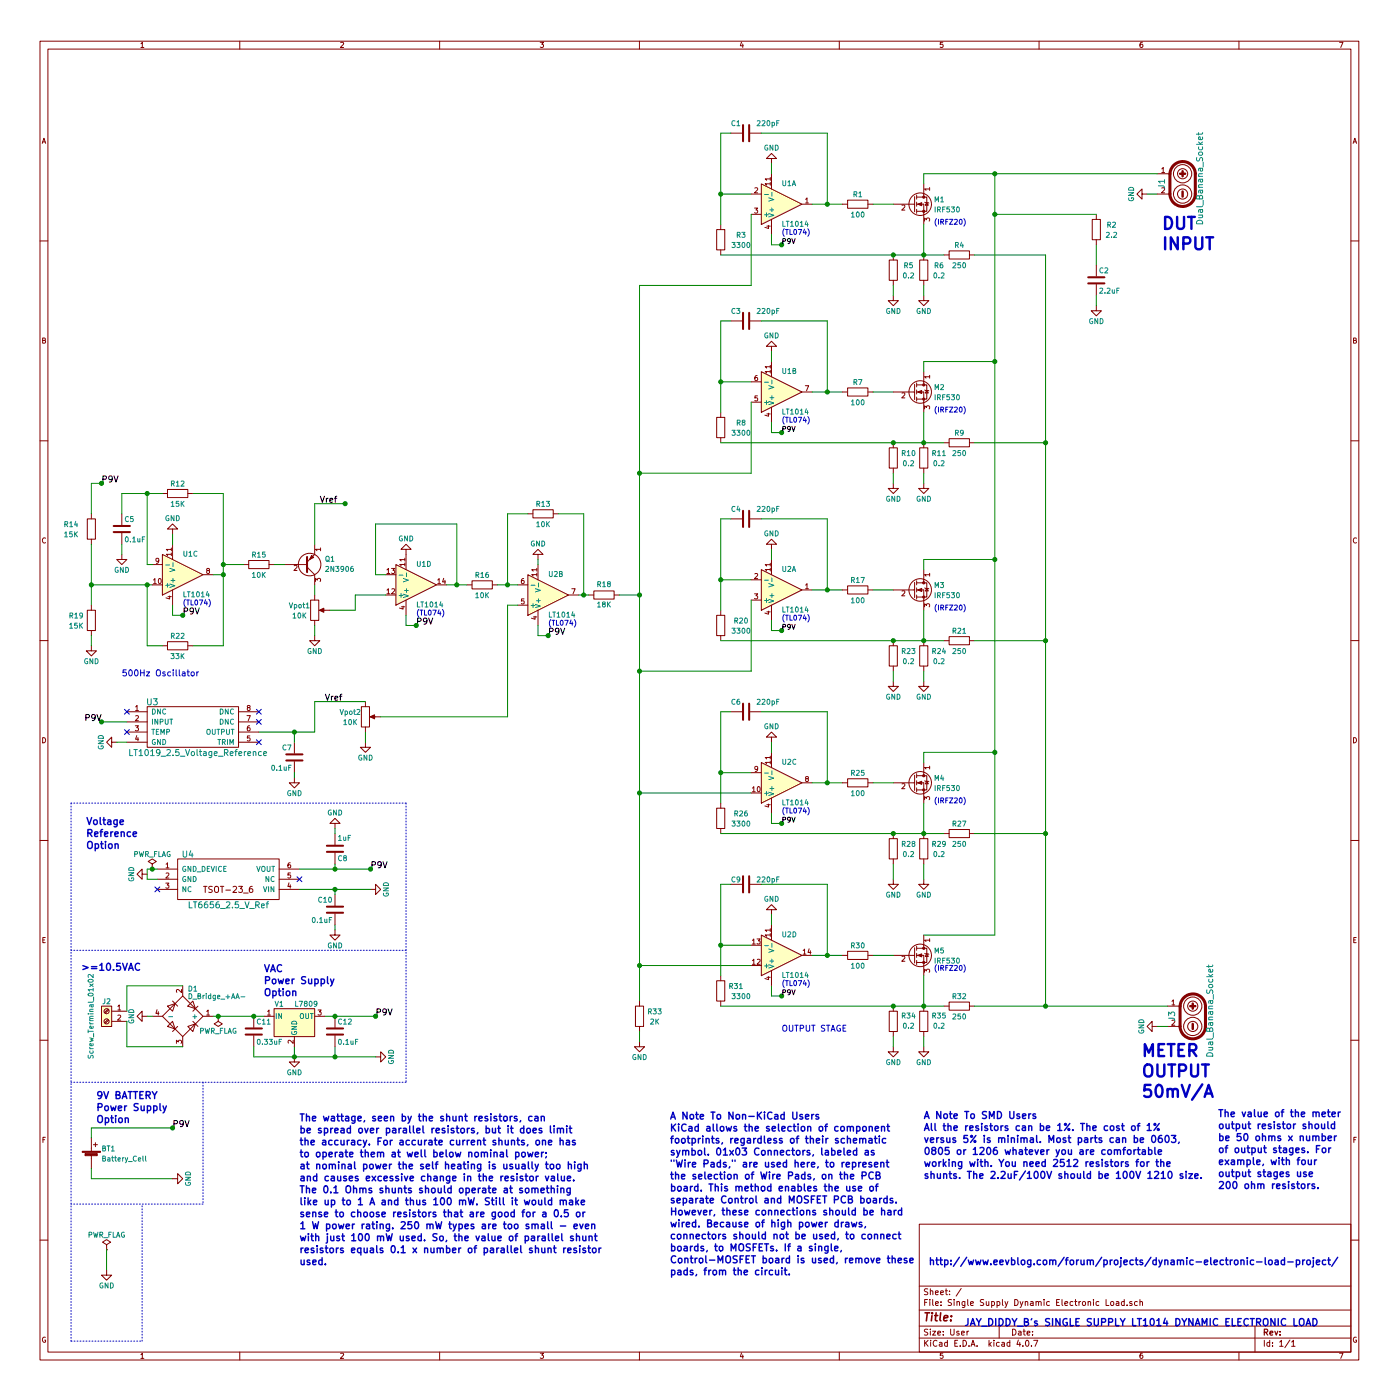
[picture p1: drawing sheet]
EESchema Schematic File Version 2
LIBS:power
LIBS:device
LIBS:switches
LIBS:relays
LIBS:motors
LIBS:transistors
LIBS:conn
LIBS:linear
LIBS:regul
LIBS:74xx
LIBS:cmos4000
LIBS:adc-dac
LIBS:memory
LIBS:xilinx
LIBS:microcontrollers
LIBS:dsp
LIBS:microchip
LIBS:analog_switches
LIBS:motorola
LIBS:texas
LIBS:intel
LIBS:audio
LIBS:interface
LIBS:digital-audio
LIBS:philips
LIBS:display
LIBS:cypress
LIBS:siliconi
LIBS:opto
LIBS:atmel
LIBS:contrib
LIBS:valves
LIBS:ADP7142AUJZ_5_R7
LIBS:LT6656_V_Ref
LIBS:LT1019_Voltage_Reference
LIBS:Dual_Banana_Socket
LIBS:Single Supply Dynamic Electronic Load-cache
EELAYER 25 0
EELAYER END
$Descr User 13780 13780
encoding utf-8
Sheet 1 1
Title ""
Date ""
Rev ""
Comp ""
Comment1 ""
Comment2 ""
Comment3 ""
Comment4 ""
$EndDescr
$Comp
L R R14
U 1 1
P 900 5200
F 0 "R14" H 700 5250 50  0000 C CNN
F 1 "15K" H 700 5150 50  0000 C CNN
F 2 "" V 830 5200 50  0001 C CNN
F 3 "" H 900 5200 50  0001 C CNN
	1    900  5200
	1    0    0    -1  
$EndComp
$Comp
L R R19
U 1 1
P 900 6100
F 0 "R19" H 750 6150 50  0000 C CNN
F 1 "15K" H 750 6050 50  0000 C CNN
F 2 "" V 830 6100 50  0001 C CNN
F 3 "" H 900 6100 50  0001 C CNN
	1    900  6100
	1    0    0    -1  
$EndComp
$Comp
L R R12
U 1 1
P 1750 4850
F 0 "R12" V 1650 4850 50  0000 C CNN
F 1 "15K" V 1850 4850 50  0000 C CNN
F 2 "" V 1680 4850 50  0001 C CNN
F 3 "" H 1750 4850 50  0001 C CNN
	1    1750 4850
	0    1    1    0   
$EndComp
$Comp
L R R22
U 1 1
P 1750 6350
F 0 "R22" V 1650 6350 50  0000 C CNN
F 1 "33K" V 1850 6350 50  0000 C CNN
F 2 "" V 1680 6350 50  0001 C CNN
F 3 "" H 1750 6350 50  0001 C CNN
	1    1750 6350
	0    1    1    0   
$EndComp
$Comp
L R R15
U 1 1
P 2550 5550
F 0 "R15" V 2450 5550 50  0000 C CNN
F 1 "10K" V 2650 5550 50  0000 C CNN
F 2 "" V 2480 5550 50  0001 C CNN
F 3 "" H 2550 5550 50  0001 C CNN
	1    2550 5550
	0    1    1    0   
$EndComp
$Comp
L 2N3906 Q1
U 1 1
P 3000 5550
F 0 "Q1" H 3200 5500 50  0000 L CNN
F 1 "2N3906" H 3200 5600 50  0000 L CNN
F 2 "TO_SOT_Packages_THT:TO-92_Molded_Narrow" H 3200 5475 50  0001 L CIN
F 3 "" H 3000 5550 50  0001 L CNN
	1    3000 5550
	1    0    0    1   
$EndComp
$Comp
L TL074 U1
U 3 1
P 1800 5650
F 0 "U1" H 1800 5450 50  0000 L CNN
F 1 "LT1014" H 1800 5850 50  0000 L CNN
F 2 "" H 1750 5750 50  0001 C CNN
F 3 "" H 1850 5850 50  0001 C CNN
	3    1800 5650
	1    0    0    1   
$EndComp
$Comp
L R R16
U 1 1
P 4750 5750
F 0 "R16" V 4650 5750 50  0000 C CNN
F 1 "10K" V 4850 5750 50  0000 C CNN
F 2 "" V 4680 5750 50  0001 C CNN
F 3 "" H 4750 5750 50  0001 C CNN
	1    4750 5750
	0    1    1    0   
$EndComp
$Comp
L R R13
U 1 1
P 5350 5050
F 0 "R13" V 5250 5050 50  0000 C CNN
F 1 "10K" V 5450 5050 50  0000 C CNN
F 2 "" V 5280 5050 50  0001 C CNN
F 3 "" H 5350 5050 50  0001 C CNN
	1    5350 5050
	0    1    1    0   
$EndComp
$Comp
L R R18
U 1 1
P 5950 5850
F 0 "R18" V 6050 5850 50  0000 C CNN
F 1 "18K" V 5850 5850 50  0000 C CNN
F 2 "" V 5880 5850 50  0001 C CNN
F 3 "" H 5950 5850 50  0001 C CNN
	1    5950 5850
	0    -1   -1   0   
$EndComp
$Comp
L C C5
U 1 1
P 1200 5200
F 0 "C5" H 1225 5300 50  0000 L CNN
F 1 "0.1uF" H 1225 5100 50  0000 L CNN
F 2 "" H 1238 5050 50  0001 C CNN
F 3 "" H 1200 5200 50  0001 C CNN
	1    1200 5200
	1    0    0    -1  
$EndComp
$Comp
L TL074 U2
U 4 1
P 7700 9400
F 0 "U2" H 7700 9200 50  0000 L CNN
F 1 "LT1014" H 7700 9600 50  0000 L CNN
F 2 "" H 7650 9500 50  0001 C CNN
F 3 "" H 7750 9600 50  0001 C CNN
	4    7700 9400
	1    0    0    1   
$EndComp
$Comp
L TL074 U2
U 2 1
P 5400 5850
F 0 "U2" H 5400 5650 50  0000 L CNN
F 1 "LT1014" H 5400 6050 50  0000 L CNN
F 2 "" H 5350 5950 50  0001 C CNN
F 3 "" H 5450 6050 50  0001 C CNN
	2    5400 5850
	1    0    0    1   
$EndComp
$Comp
L GND #PWR01
U 1 1
P 900 6350
F 0 "#PWR01" H 900 6100 50  0001 C CNN
F 1 "GND" H 900 6200 50  0000 C CNN
F 2 "" H 900 6350 50  0001 C CNN
F 3 "" H 900 6350 50  0001 C CNN
	1    900  6350
	1    0    0    -1  
$EndComp
$Comp
L GND #PWR02
U 1 1
P 1200 5450
F 0 "#PWR02" H 1200 5200 50  0001 C CNN
F 1 "GND" H 1200 5300 50  0000 C CNN
F 2 "" H 1200 5450 50  0001 C CNN
F 3 "" H 1200 5450 50  0001 C CNN
	1    1200 5450
	1    0    0    -1  
$EndComp
Text Label 1000 4750 0    60   ~ 0
P9V
Text Label 3150 4950 0    60   ~ 0
Vref
$Comp
L GND #PWR03
U 1 1
P 1700 5250
F 0 "#PWR03" H 1700 5000 50  0001 C CNN
F 1 "GND" H 1700 5100 50  0000 C CNN
F 2 "" H 1700 5250 50  0001 C CNN
F 3 "" H 1700 5250 50  0001 C CNN
	1    1700 5250
	-1   0    0    1   
$EndComp
Text Label 1800 6050 0    60   ~ 0
P9V
Text Notes 1200 6650 0    60   ~ 0
500Hz Oscillator
$Comp
L TL074 U1
U 4 1
P 4100 5750
F 0 "U1" H 4100 5550 50  0000 L CNN
F 1 "LT1014" H 4100 5950 50  0000 L CNN
F 2 "" H 4050 5850 50  0001 C CNN
F 3 "" H 4150 5950 50  0001 C CNN
	4    4100 5750
	1    0    0    1   
$EndComp
$Comp
L GND #PWR04
U 1 1
P 4000 5450
F 0 "#PWR04" H 4000 5200 50  0001 C CNN
F 1 "GND" H 4000 5300 50  0000 C CNN
F 2 "" H 4000 5450 50  0001 C CNN
F 3 "" H 4000 5450 50  0001 C CNN
	1    4000 5450
	-1   0    0    1   
$EndComp
Text Label 4100 6150 0    60   ~ 0
P9V
$Comp
L GND #PWR05
U 1 1
P 5300 5500
F 0 "#PWR05" H 5300 5250 50  0001 C CNN
F 1 "GND" H 5300 5350 50  0000 C CNN
F 2 "" H 5300 5500 50  0001 C CNN
F 3 "" H 5300 5500 50  0001 C CNN
	1    5300 5500
	-1   0    0    1   
$EndComp
Text Label 5400 6250 0    60   ~ 0
P9V
$Comp
L C C7
U 1 1
P 2900 7450
F 0 "C7" H 2925 7550 50  0000 L CNN
F 1 "0.1uF" H 2925 7350 50  0000 L CNN
F 2 "" H 2938 7300 50  0001 C CNN
F 3 "" H 2900 7450 50  0001 C CNN
	1    2900 7450
	-1   0    0    -1  
$EndComp
$Comp
L GND #PWR06
U 1 1
P 2900 7650
F 0 "#PWR06" H 2900 7400 50  0001 C CNN
F 1 "GND" H 2900 7500 50  0000 C CNN
F 2 "" H 2900 7650 50  0001 C CNN
F 3 "" H 2900 7650 50  0001 C CNN
	1    2900 7650
	-1   0    0    -1  
$EndComp
$Comp
L GND #PWR07
U 1 1
P 1150 7300
F 0 "#PWR07" H 1150 7050 50  0001 C CNN
F 1 "GND" H 1150 7150 50  0000 C CNN
F 2 "" H 1150 7300 50  0001 C CNN
F 3 "" H 1150 7300 50  0001 C CNN
	1    1150 7300
	0    1    1    0   
$EndComp
Wire Wire Line
	5000 5950 5000 7050
Wire Wire Line
	5100 5950 5000 5950
Connection ~ 6300 5850
Connection ~ 5400 6250
Wire Wire Line
	5300 6250 5400 6250
Wire Wire Line
	5300 6150 5300 6250
Wire Wire Line
	5300 5500 5300 5550
Connection ~ 5000 5750
Wire Wire Line
	5000 5050 5200 5050
Wire Wire Line
	5000 5750 5000 5050
Connection ~ 4100 6150
Wire Wire Line
	4000 6150 4100 6150
Wire Wire Line
	4000 6050 4000 6150
Connection ~ 4500 5750
Wire Wire Line
	4500 5150 4500 5750
Wire Wire Line
	3700 5150 4500 5150
Wire Wire Line
	3700 5650 3700 5150
Wire Wire Line
	3800 5650 3700 5650
Wire Wire Line
	4900 5750 5100 5750
Wire Wire Line
	4400 5750 4600 5750
Wire Wire Line
	3500 5850 3800 5850
Wire Wire Line
	2800 5550 2700 5550
Connection ~ 1800 6050
Wire Wire Line
	1700 6050 1800 6050
Wire Wire Line
	1700 5950 1700 6050
Wire Wire Line
	1700 5250 1700 5350
Connection ~ 3400 4950
Wire Wire Line
	3100 4950 3400 4950
Wire Wire Line
	3100 5350 3100 4950
Connection ~ 2200 5550
Wire Wire Line
	2200 5550 2400 5550
Connection ~ 2200 5650
Wire Wire Line
	2200 5650 2100 5650
Wire Wire Line
	2200 6350 1900 6350
Wire Wire Line
	2200 4850 2200 6350
Wire Wire Line
	1900 4850 2200 4850
Connection ~ 1450 5750
Wire Wire Line
	1450 6350 1450 5750
Wire Wire Line
	1600 6350 1450 6350
Connection ~ 1450 4850
Wire Wire Line
	1450 5550 1450 4850
Wire Wire Line
	1500 5550 1450 5550
Wire Wire Line
	1200 4850 1200 5050
Wire Wire Line
	1200 4850 1600 4850
Wire Wire Line
	1200 5350 1200 5450
Connection ~ 900  5750
Wire Wire Line
	900  5750 1500 5750
Wire Wire Line
	900  6250 900  6350
Wire Wire Line
	900  5350 900  5950
Connection ~ 1000 4750
Wire Wire Line
	900  4750 900  5050
Wire Wire Line
	1000 4750 900  4750
Wire Wire Line
	1000 7100 1250 7100
Wire Wire Line
	2550 7200 3100 7200
Connection ~ 2900 7200
Wire Wire Line
	2900 7600 2900 7650
Wire Wire Line
	3100 7200 3100 6900
Connection ~ 1000 7100
Text Label 1000 7100 2    60   ~ 0
P9V
Text Label 3200 6900 0    60   ~ 0
Vref
$Comp
L C C12
U 1 1
P 3300 10150
F 0 "C12" H 3325 10250 50  0000 L CNN
F 1 "0.1uF" H 3325 10050 50  0000 L CNN
F 2 "" H 3338 10000 50  0001 C CNN
F 3 "" H 3300 10150 50  0001 C CNN
	1    3300 10150
	1    0    0    -1  
$EndComp
$Comp
L C C11
U 1 1
P 2500 10150
F 0 "C11" H 2525 10250 50  0000 L CNN
F 1 "0.33uF" H 2525 10050 50  0000 L CNN
F 2 "" H 2538 10000 50  0001 C CNN
F 3 "" H 2500 10150 50  0001 C CNN
	1    2500 10150
	1    0    0    -1  
$EndComp
Connection ~ 2500 10000
Connection ~ 3300 10000
Connection ~ 3700 10000
Text Label 3700 10000 0    60   ~ 0
P9V
$Comp
L GND #PWR08
U 1 1
P 2900 10400
F 0 "#PWR08" H 2900 10150 50  0001 C CNN
F 1 "GND" H 2900 10250 50  0000 C CNN
F 2 "" H 2900 10400 50  0001 C CNN
F 3 "" H 2900 10400 50  0001 C CNN
	1    2900 10400
	1    0    0    -1  
$EndComp
Wire Wire Line
	2500 10300 2500 10400
Wire Wire Line
	3300 10400 3300 10300
Connection ~ 2900 10400
Wire Wire Line
	2900 10300 2900 10400
$Comp
L L7809 V1
U 1 1
P 2900 10000
F 0 "V1" H 2750 10125 50  0000 C CNN
F 1 "L7809" H 2900 10125 50  0000 L CNN
F 2 "" H 2925 9850 50  0001 L CIN
F 3 "" H 2900 9950 50  0001 C CNN
	1    2900 10000
	1    0    0    -1  
$EndComp
Text Notes 1800 5950 0    49   ~ 0
(TL074)
Text Notes 4100 6050 0    49   ~ 0
(TL074)
Text Notes 5400 6150 0    49   ~ 0
(TL074)
Text Notes 7700 9700 0    49   ~ 0
(TL074)
Wire Wire Line
	6300 2800 6300 9850
$Comp
L R R33
U 1 1
P 6300 10000
F 0 "R33" H 6450 10050 50  0000 C CNN
F 1 "2K" H 6450 9950 50  0000 C CNN
F 2 "" V 6230 10000 50  0001 C CNN
F 3 "" H 6300 10000 50  0001 C CNN
	1    6300 10000
	1    0    0    -1  
$EndComp
$Comp
L GND #PWR09
U 1 1
P 6300 10250
F 0 "#PWR09" H 6300 10000 50  0001 C CNN
F 1 "GND" H 6300 10100 50  0000 C CNN
F 2 "" H 6300 10250 50  0001 C CNN
F 3 "" H 6300 10250 50  0001 C CNN
	1    6300 10250
	1    0    0    -1  
$EndComp
Wire Wire Line
	6300 10250 6300 10150
Wire Wire Line
	7600 9700 7600 9800
Wire Wire Line
	7600 9800 7700 9800
Connection ~ 7700 9800
Text Label 7700 9800 0    49   ~ 0
P9V
$Comp
L GND #PWR010
U 1 1
P 7600 9000
F 0 "#PWR010" H 7600 8750 50  0001 C CNN
F 1 "GND" H 7600 8850 50  0000 C CNN
F 2 "" H 7600 9000 50  0001 C CNN
F 3 "" H 7600 9000 50  0001 C CNN
	1    7600 9000
	-1   0    0    1   
$EndComp
Wire Wire Line
	7600 9000 7600 9100
Wire Wire Line
	8000 9400 8300 9400
$Comp
L R R30
U 1 1
P 8450 9400
F 0 "R30" V 8350 9400 50  0000 C CNN
F 1 "100" V 8550 9400 50  0000 C CNN
F 2 "" V 8380 9400 50  0001 C CNN
F 3 "" H 8450 9400 50  0001 C CNN
	1    8450 9400
	0    1    1    0   
$EndComp
$Comp
L C C9
U 1 1
P 7350 8700
F 0 "C9" V 7300 8550 50  0000 L CNN
F 1 "220pF" V 7300 8800 50  0000 L CNN
F 2 "" H 7388 8550 50  0001 C CNN
F 3 "" H 7350 8700 50  0001 C CNN
	1    7350 8700
	0    1    1    0   
$EndComp
$Comp
L R R31
U 1 1
P 7100 9750
F 0 "R31" H 7250 9800 50  0000 C CNN
F 1 "3300" H 7300 9700 50  0000 C CNN
F 2 "" V 7030 9750 50  0001 C CNN
F 3 "" H 7100 9750 50  0001 C CNN
	1    7100 9750
	1    0    0    -1  
$EndComp
Wire Wire Line
	7200 8700 7100 8700
Wire Wire Line
	7100 8700 7100 9600
Wire Wire Line
	7400 9300 7100 9300
Connection ~ 7100 9300
$Comp
L R R35
U 1 1
P 9100 10050
F 0 "R35" H 8950 10000 50  0000 C CNN
F 1 "0.2" H 8950 10100 50  0000 C CNN
F 2 "" V 9030 10050 50  0001 C CNN
F 3 "" H 9100 10050 50  0001 C CNN
	1    9100 10050
	-1   0    0    1   
$EndComp
$Comp
L GND #PWR011
U 1 1
P 9100 10300
F 0 "#PWR011" H 9100 10050 50  0001 C CNN
F 1 "GND" H 9100 10150 50  0000 C CNN
F 2 "" H 9100 10300 50  0001 C CNN
F 3 "" H 9100 10300 50  0001 C CNN
	1    9100 10300
	1    0    0    -1  
$EndComp
$Comp
L Q_NMOS_DGS M5
U 1 1
P 9000 9400
F 0 "M5" H 9200 9450 50  0000 L CNN
F 1 "IRF530" H 9200 9350 50  0000 L CNN
F 2 "" H 9200 9500 50  0001 C CNN
F 3 "" H 9000 9400 50  0001 C CNN
	1    9000 9400
	1    0    0    -1  
$EndComp
Wire Wire Line
	7500 8700 8150 8700
Wire Wire Line
	8150 8700 8150 9400
Connection ~ 8150 9400
Wire Wire Line
	8800 9400 8600 9400
Wire Wire Line
	9100 9900 9100 9600
$Comp
L TL074 U2
U 3 1
P 7700 7700
F 0 "U2" H 7700 7500 50  0000 L CNN
F 1 "LT1014" H 7700 7900 50  0000 L CNN
F 2 "" H 7650 7800 50  0001 C CNN
F 3 "" H 7750 7900 50  0001 C CNN
	3    7700 7700
	1    0    0    1   
$EndComp
Text Notes 7700 8000 0    49   ~ 0
(TL074)
Wire Wire Line
	7600 8000 7600 8100
Wire Wire Line
	7600 8100 7700 8100
Connection ~ 7700 8100
Text Label 7700 8100 0    49   ~ 0
P9V
$Comp
L GND #PWR012
U 1 1
P 7600 7300
F 0 "#PWR012" H 7600 7050 50  0001 C CNN
F 1 "GND" H 7600 7150 50  0000 C CNN
F 2 "" H 7600 7300 50  0001 C CNN
F 3 "" H 7600 7300 50  0001 C CNN
	1    7600 7300
	-1   0    0    1   
$EndComp
Wire Wire Line
	7600 7300 7600 7400
Wire Wire Line
	8000 7700 8300 7700
$Comp
L R R25
U 1 1
P 8450 7700
F 0 "R25" V 8350 7700 50  0000 C CNN
F 1 "100" V 8550 7700 50  0000 C CNN
F 2 "" V 8380 7700 50  0001 C CNN
F 3 "" H 8450 7700 50  0001 C CNN
	1    8450 7700
	0    1    1    0   
$EndComp
$Comp
L C C6
U 1 1
P 7350 7000
F 0 "C6" V 7250 6850 50  0000 L CNN
F 1 "220pF" V 7250 7100 50  0000 L CNN
F 2 "" H 7388 6850 50  0001 C CNN
F 3 "" H 7350 7000 50  0001 C CNN
	1    7350 7000
	0    1    1    0   
$EndComp
$Comp
L R R26
U 1 1
P 7100 8050
F 0 "R26" H 7300 8100 50  0000 C CNN
F 1 "3300" H 7300 8000 50  0000 C CNN
F 2 "" V 7030 8050 50  0001 C CNN
F 3 "" H 7100 8050 50  0001 C CNN
	1    7100 8050
	1    0    0    -1  
$EndComp
Wire Wire Line
	7200 7000 7100 7000
Wire Wire Line
	7100 7000 7100 7900
Wire Wire Line
	7400 7600 7100 7600
Connection ~ 7100 7600
$Comp
L R R29
U 1 1
P 9100 8350
F 0 "R29" H 9250 8400 50  0000 C CNN
F 1 "0.2" H 9250 8300 50  0000 C CNN
F 2 "" V 9030 8350 50  0001 C CNN
F 3 "" H 9100 8350 50  0001 C CNN
	1    9100 8350
	1    0    0    -1  
$EndComp
$Comp
L GND #PWR013
U 1 1
P 9100 8650
F 0 "#PWR013" H 9100 8400 50  0001 C CNN
F 1 "GND" H 9100 8500 50  0000 C CNN
F 2 "" H 9100 8650 50  0001 C CNN
F 3 "" H 9100 8650 50  0001 C CNN
	1    9100 8650
	1    0    0    -1  
$EndComp
Wire Wire Line
	9100 8500 9100 8650
$Comp
L Q_NMOS_DGS M4
U 1 1
P 9000 7700
F 0 "M4" H 9200 7750 50  0000 L CNN
F 1 "IRF530" H 9200 7650 50  0000 L CNN
F 2 "" H 9200 7800 50  0001 C CNN
F 3 "" H 9000 7700 50  0001 C CNN
	1    9000 7700
	1    0    0    -1  
$EndComp
Wire Wire Line
	7500 7000 8150 7000
Wire Wire Line
	8150 7000 8150 7700
Connection ~ 8150 7700
Wire Wire Line
	8800 7700 8600 7700
Wire Wire Line
	9100 8200 9100 7900
$Comp
L R R2
U 1 1
P 10800 2250
F 0 "R2" H 10950 2300 50  0000 C CNN
F 1 "2.2" H 10950 2200 50  0000 C CNN
F 2 "" V 10730 2250 50  0001 C CNN
F 3 "" H 10800 2250 50  0001 C CNN
	1    10800 2250
	1    0    0    -1  
$EndComp
$Comp
L C C2
U 1 1
P 10800 2750
F 0 "C2" H 10825 2850 50  0000 L CNN
F 1 "2.2uF" H 10825 2650 50  0000 L CNN
F 2 "" H 10838 2600 50  0001 C CNN
F 3 "" H 10800 2750 50  0001 C CNN
	1    10800 2750
	1    0    0    -1  
$EndComp
Wire Wire Line
	10800 2400 10800 2600
$Comp
L GND #PWR014
U 1 1
P 10800 3000
F 0 "#PWR014" H 10800 2750 50  0001 C CNN
F 1 "GND" H 10800 2850 50  0000 C CNN
F 2 "" H 10800 3000 50  0001 C CNN
F 3 "" H 10800 3000 50  0001 C CNN
	1    10800 3000
	1    0    0    -1  
$EndComp
Wire Wire Line
	10800 2900 10800 3000
Text Notes 7700 10150 0    59   ~ 0
OUTPUT STAGE
Wire Wire Line
	9100 7500 9100 7400
Wire Wire Line
	9100 7400 9800 7400
Connection ~ 9800 7400
Connection ~ 9100 8200
Text Notes 9200 7900 0    49   ~ 0
(IRFZ20)
Text Notes 9200 9550 0    49   ~ 0
(IRFZ20)
$Comp
L GND #PWR015
U 1 1
P 11400 10100
F 0 "#PWR015" H 11400 9850 50  0001 C CNN
F 1 "GND" H 11400 9950 50  0000 C CNN
F 2 "" H 11400 10100 50  0001 C CNN
F 3 "" H 11400 10100 50  0001 C CNN
	1    11400 10100
	0    1    1    0   
$EndComp
Text Notes 11250 10800 0    118  ~ 24
METER\nOUTPUT\n50mV/A
$Comp
L LT1019_Voltage_Reference U3
U 1 1
P 1900 7150
F 0 "U3" H 1500 7400 60  0000 C CNN
F 1 "LT1019_2.5_Voltage_Reference" H 1950 6900 60  0000 C CNN
F 2 "" H 1900 7150 60  0001 C CNN
F 3 "" H 1900 7150 60  0001 C CNN
	1    1900 7150
	1    0    0    -1  
$EndComp
NoConn ~ 1250 7000
NoConn ~ 2550 7000
NoConn ~ 2550 7100
Wire Wire Line
	1250 7300 1150 7300
Wire Wire Line
	2900 7200 2900 7300
$Comp
L TL074 U2
U 1 1
P 7700 5800
F 0 "U2" H 7700 5600 50  0000 L CNN
F 1 "LT1014" H 7700 6000 50  0000 L CNN
F 2 "" H 7650 5900 50  0001 C CNN
F 3 "" H 7750 6000 50  0001 C CNN
	1    7700 5800
	1    0    0    1   
$EndComp
Text Notes 7700 6100 0    49   ~ 0
(TL074)
Wire Wire Line
	7600 6100 7600 6200
Wire Wire Line
	7600 6200 7700 6200
Connection ~ 7700 6200
Text Label 7700 6200 0    49   ~ 0
P9V
$Comp
L GND #PWR016
U 1 1
P 7600 5400
F 0 "#PWR016" H 7600 5150 50  0001 C CNN
F 1 "GND" H 7600 5250 50  0000 C CNN
F 2 "" H 7600 5400 50  0001 C CNN
F 3 "" H 7600 5400 50  0001 C CNN
	1    7600 5400
	-1   0    0    1   
$EndComp
Wire Wire Line
	7600 5400 7600 5500
Wire Wire Line
	8000 5800 8300 5800
$Comp
L R R17
U 1 1
P 8450 5800
F 0 "R17" V 8350 5800 50  0000 C CNN
F 1 "100" V 8550 5800 50  0000 C CNN
F 2 "" V 8380 5800 50  0001 C CNN
F 3 "" H 8450 5800 50  0001 C CNN
	1    8450 5800
	0    1    1    0   
$EndComp
$Comp
L C C4
U 1 1
P 7350 5100
F 0 "C4" V 7250 4950 50  0000 L CNN
F 1 "220pF" V 7250 5200 50  0000 L CNN
F 2 "" H 7388 4950 50  0001 C CNN
F 3 "" H 7350 5100 50  0001 C CNN
	1    7350 5100
	0    1    1    0   
$EndComp
$Comp
L R R20
U 1 1
P 7100 6150
F 0 "R20" H 7300 6200 50  0000 C CNN
F 1 "3300" H 7300 6100 50  0000 C CNN
F 2 "" V 7030 6150 50  0001 C CNN
F 3 "" H 7100 6150 50  0001 C CNN
	1    7100 6150
	1    0    0    -1  
$EndComp
Wire Wire Line
	7200 5100 7100 5100
Wire Wire Line
	7100 5100 7100 6000
Wire Wire Line
	7400 5700 7100 5700
Connection ~ 7100 5700
$Comp
L R R24
U 1 1
P 9100 6450
F 0 "R24" H 9250 6500 50  0000 C CNN
F 1 "0.2" H 9250 6400 50  0000 C CNN
F 2 "" V 9030 6450 50  0001 C CNN
F 3 "" H 9100 6450 50  0001 C CNN
	1    9100 6450
	1    0    0    -1  
$EndComp
$Comp
L Q_NMOS_DGS M3
U 1 1
P 9000 5800
F 0 "M3" H 9200 5850 50  0000 L CNN
F 1 "IRF530" H 9200 5750 50  0000 L CNN
F 2 "" H 9200 5900 50  0001 C CNN
F 3 "" H 9000 5800 50  0001 C CNN
	1    9000 5800
	1    0    0    -1  
$EndComp
Wire Wire Line
	7500 5100 8150 5100
Wire Wire Line
	8150 5100 8150 5800
Connection ~ 8150 5800
Wire Wire Line
	8800 5800 8600 5800
Wire Wire Line
	9100 6300 9100 6000
Wire Wire Line
	9100 5600 9100 5500
Wire Wire Line
	9100 5500 9800 5500
Connection ~ 9800 5500
Connection ~ 9100 6300
Text Notes 9200 6000 0    49   ~ 0
(IRFZ20)
$Comp
L GND #PWR017
U 1 1
P 11300 1900
F 0 "#PWR017" H 11300 1650 50  0001 C CNN
F 1 "GND" H 11300 1750 50  0000 C CNN
F 2 "" H 11300 1900 50  0001 C CNN
F 3 "" H 11300 1900 50  0001 C CNN
	1    11300 1900
	0    1    1    0   
$EndComp
Text Notes 11450 2450 0    118  ~ 24
DUT\nINPUT
$Comp
L GND #PWR018
U 1 1
P 9100 6700
F 0 "#PWR018" H 9100 6450 50  0001 C CNN
F 1 "GND" H 9100 6550 50  0000 C CNN
F 2 "" H 9100 6700 50  0001 C CNN
F 3 "" H 9100 6700 50  0001 C CNN
	1    9100 6700
	1    0    0    -1  
$EndComp
Wire Wire Line
	9100 6600 9100 6700
Connection ~ 9100 9900
Wire Wire Line
	7400 5900 7400 6600
Wire Wire Line
	7400 6600 6300 6600
Connection ~ 6300 6600
$Comp
L TL074 U1
U 2 1
P 7700 3850
F 0 "U1" H 7700 3650 50  0000 L CNN
F 1 "LT1014" H 7700 4050 50  0000 L CNN
F 2 "" H 7650 3950 50  0001 C CNN
F 3 "" H 7750 4050 50  0001 C CNN
	2    7700 3850
	1    0    0    1   
$EndComp
Text Notes 7700 4150 0    49   ~ 0
(TL074)
Wire Wire Line
	7600 4150 7600 4250
Wire Wire Line
	7600 4250 7700 4250
Connection ~ 7700 4250
Text Label 7700 4250 0    49   ~ 0
P9V
$Comp
L GND #PWR019
U 1 1
P 7600 3450
F 0 "#PWR019" H 7600 3200 50  0001 C CNN
F 1 "GND" H 7600 3300 50  0000 C CNN
F 2 "" H 7600 3450 50  0001 C CNN
F 3 "" H 7600 3450 50  0001 C CNN
	1    7600 3450
	-1   0    0    1   
$EndComp
Wire Wire Line
	7600 3450 7600 3550
Wire Wire Line
	8000 3850 8300 3850
$Comp
L R R7
U 1 1
P 8450 3850
F 0 "R7" V 8350 3850 50  0000 C CNN
F 1 "100" V 8550 3850 50  0000 C CNN
F 2 "" V 8380 3850 50  0001 C CNN
F 3 "" H 8450 3850 50  0001 C CNN
	1    8450 3850
	0    1    1    0   
$EndComp
$Comp
L C C3
U 1 1
P 7350 3150
F 0 "C3" V 7250 3000 50  0000 L CNN
F 1 "220pF" V 7250 3250 50  0000 L CNN
F 2 "" H 7388 3000 50  0001 C CNN
F 3 "" H 7350 3150 50  0001 C CNN
	1    7350 3150
	0    1    1    0   
$EndComp
$Comp
L R R8
U 1 1
P 7100 4200
F 0 "R8" H 7300 4250 50  0000 C CNN
F 1 "3300" H 7300 4150 50  0000 C CNN
F 2 "" V 7030 4200 50  0001 C CNN
F 3 "" H 7100 4200 50  0001 C CNN
	1    7100 4200
	1    0    0    -1  
$EndComp
Wire Wire Line
	7200 3150 7100 3150
Wire Wire Line
	7100 3150 7100 4050
Wire Wire Line
	7400 3750 7100 3750
Connection ~ 7100 3750
$Comp
L R R11
U 1 1
P 9100 4500
F 0 "R11" H 9250 4550 50  0000 C CNN
F 1 "0.2" H 9250 4450 50  0000 C CNN
F 2 "" V 9030 4500 50  0001 C CNN
F 3 "" H 9100 4500 50  0001 C CNN
	1    9100 4500
	1    0    0    -1  
$EndComp
$Comp
L Q_NMOS_DGS M2
U 1 1
P 9000 3850
F 0 "M2" H 9200 3900 50  0000 L CNN
F 1 "IRF530" H 9200 3800 50  0000 L CNN
F 2 "" H 9200 3950 50  0001 C CNN
F 3 "" H 9000 3850 50  0001 C CNN
	1    9000 3850
	1    0    0    -1  
$EndComp
Wire Wire Line
	7500 3150 8150 3150
Wire Wire Line
	8150 3150 8150 3850
Connection ~ 8150 3850
Wire Wire Line
	8800 3850 8600 3850
Wire Wire Line
	9100 4350 9100 4050
Wire Wire Line
	9100 3650 9100 3550
Wire Wire Line
	9100 3550 9800 3550
Connection ~ 9100 4350
Text Notes 9200 4050 0    49   ~ 0
(IRFZ20)
$Comp
L GND #PWR020
U 1 1
P 9100 4750
F 0 "#PWR020" H 9100 4500 50  0001 C CNN
F 1 "GND" H 9100 4600 50  0000 C CNN
F 2 "" H 9100 4750 50  0001 C CNN
F 3 "" H 9100 4750 50  0001 C CNN
	1    9100 4750
	1    0    0    -1  
$EndComp
Wire Wire Line
	9100 4650 9100 4750
Wire Wire Line
	7400 3950 7400 4650
Wire Wire Line
	7400 4650 6300 4650
$Comp
L TL074 U1
U 1 1
P 7700 2000
F 0 "U1" H 7700 1800 50  0000 L CNN
F 1 "LT1014" H 7700 2200 50  0000 L CNN
F 2 "" H 7650 2100 50  0001 C CNN
F 3 "" H 7750 2200 50  0001 C CNN
	1    7700 2000
	1    0    0    1   
$EndComp
Text Notes 7700 2300 0    49   ~ 0
(TL074)
Wire Wire Line
	7600 2300 7600 2400
Wire Wire Line
	7600 2400 7700 2400
Connection ~ 7700 2400
Text Label 7700 2400 0    49   ~ 0
P9V
$Comp
L GND #PWR021
U 1 1
P 7600 1600
F 0 "#PWR021" H 7600 1350 50  0001 C CNN
F 1 "GND" H 7600 1450 50  0000 C CNN
F 2 "" H 7600 1600 50  0001 C CNN
F 3 "" H 7600 1600 50  0001 C CNN
	1    7600 1600
	-1   0    0    1   
$EndComp
Wire Wire Line
	7600 1600 7600 1700
Wire Wire Line
	8000 2000 8300 2000
$Comp
L R R1
U 1 1
P 8450 2000
F 0 "R1" V 8350 2000 50  0000 C CNN
F 1 "100" V 8550 2000 50  0000 C CNN
F 2 "" V 8380 2000 50  0001 C CNN
F 3 "" H 8450 2000 50  0001 C CNN
	1    8450 2000
	0    1    1    0   
$EndComp
$Comp
L C C1
U 1 1
P 7350 1300
F 0 "C1" V 7250 1150 50  0000 L CNN
F 1 "220pF" V 7250 1400 50  0000 L CNN
F 2 "" H 7388 1150 50  0001 C CNN
F 3 "" H 7350 1300 50  0001 C CNN
	1    7350 1300
	0    1    1    0   
$EndComp
$Comp
L R R3
U 1 1
P 7100 2350
F 0 "R3" H 7300 2400 50  0000 C CNN
F 1 "3300" H 7300 2300 50  0000 C CNN
F 2 "" V 7030 2350 50  0001 C CNN
F 3 "" H 7100 2350 50  0001 C CNN
	1    7100 2350
	1    0    0    -1  
$EndComp
Wire Wire Line
	7200 1300 7100 1300
Wire Wire Line
	7100 1300 7100 2200
Wire Wire Line
	7400 1900 7100 1900
Connection ~ 7100 1900
$Comp
L R R6
U 1 1
P 9100 2650
F 0 "R6" H 9250 2700 50  0000 C CNN
F 1 "0.2" H 9250 2600 50  0000 C CNN
F 2 "" V 9030 2650 50  0001 C CNN
F 3 "" H 9100 2650 50  0001 C CNN
	1    9100 2650
	1    0    0    -1  
$EndComp
$Comp
L Q_NMOS_DGS M1
U 1 1
P 9000 2000
F 0 "M1" H 9200 2050 50  0000 L CNN
F 1 "IRF530" H 9200 1950 50  0000 L CNN
F 2 "" H 9200 2100 50  0001 C CNN
F 3 "" H 9000 2000 50  0001 C CNN
	1    9000 2000
	1    0    0    -1  
$EndComp
Wire Wire Line
	7500 1300 8150 1300
Wire Wire Line
	8150 1300 8150 2000
Connection ~ 8150 2000
Wire Wire Line
	8800 2000 8600 2000
Wire Wire Line
	9100 2500 9100 2200
Wire Wire Line
	9100 1800 9100 1700
Connection ~ 9100 2500
Text Notes 9200 2200 0    49   ~ 0
(IRFZ20)
$Comp
L GND #PWR022
U 1 1
P 9100 2900
F 0 "#PWR022" H 9100 2650 50  0001 C CNN
F 1 "GND" H 9100 2750 50  0000 C CNN
F 2 "" H 9100 2900 50  0001 C CNN
F 3 "" H 9100 2900 50  0001 C CNN
	1    9100 2900
	1    0    0    -1  
$EndComp
Wire Wire Line
	9100 2800 9100 2900
Wire Wire Line
	7400 2100 7400 2800
Wire Wire Line
	7400 2800 6300 2800
Connection ~ 6300 4650
Connection ~ 9800 3550
$Comp
L POT Vpot1
U 1 1
P 3100 6000
F 0 "Vpot1" H 2950 6050 50  0000 C CNN
F 1 "10K" H 2950 5950 50  0000 C CNN
F 2 "" H 3100 6000 50  0001 C CNN
F 3 "" H 3100 6000 50  0001 C CNN
	1    3100 6000
	1    0    0    -1  
$EndComp
$Comp
L GND #PWR023
U 1 1
P 3100 6250
F 0 "#PWR023" H 3100 6000 50  0001 C CNN
F 1 "GND" H 3100 6100 50  0000 C CNN
F 2 "" H 3100 6250 50  0001 C CNN
F 3 "" H 3100 6250 50  0001 C CNN
	1    3100 6250
	1    0    0    -1  
$EndComp
Wire Wire Line
	3100 5750 3100 5850
Wire Wire Line
	3500 5850 3500 6000
Wire Wire Line
	3500 6000 3250 6000
Wire Wire Line
	3100 6150 3100 6250
$Comp
L POT Vpot2
U 1 1
P 3600 7050
F 0 "Vpot2" H 3450 7100 50  0000 C CNN
F 1 "10K" H 3450 7000 50  0000 C CNN
F 2 "" H 3600 7050 50  0001 C CNN
F 3 "" H 3600 7050 50  0001 C CNN
	1    3600 7050
	1    0    0    -1  
$EndComp
$Comp
L GND #PWR024
U 1 1
P 3600 7300
F 0 "#PWR024" H 3600 7050 50  0001 C CNN
F 1 "GND" H 3600 7150 50  0000 C CNN
F 2 "" H 3600 7300 50  0001 C CNN
F 3 "" H 3600 7300 50  0001 C CNN
	1    3600 7300
	-1   0    0    -1  
$EndComp
Wire Wire Line
	3100 6900 3600 6900
Wire Wire Line
	5000 7050 3750 7050
Wire Wire Line
	3600 7200 3600 7300
Wire Wire Line
	9100 10200 9100 10300
Wire Wire Line
	9800 2100 10800 2100
Connection ~ 9800 2100
$Comp
L R R4
U 1 1
P 9450 2500
F 0 "R4" V 9350 2500 50  0000 C CNN
F 1 "250" V 9550 2500 50  0000 C CNN
F 2 "" V 9380 2500 50  0001 C CNN
F 3 "" H 9450 2500 50  0001 C CNN
	1    9450 2500
	0    1    1    0   
$EndComp
$Comp
L R R9
U 1 1
P 9450 4350
F 0 "R9" V 9350 4350 50  0000 C CNN
F 1 "250" V 9550 4350 50  0000 C CNN
F 2 "" V 9380 4350 50  0001 C CNN
F 3 "" H 9450 4350 50  0001 C CNN
	1    9450 4350
	0    1    1    0   
$EndComp
$Comp
L R R21
U 1 1
P 9450 6300
F 0 "R21" V 9350 6300 50  0000 C CNN
F 1 "250" V 9550 6300 50  0000 C CNN
F 2 "" V 9380 6300 50  0001 C CNN
F 3 "" H 9450 6300 50  0001 C CNN
	1    9450 6300
	0    1    1    0   
$EndComp
$Comp
L R R27
U 1 1
P 9450 8200
F 0 "R27" V 9350 8200 50  0000 C CNN
F 1 "250" V 9550 8200 50  0000 C CNN
F 2 "" V 9380 8200 50  0001 C CNN
F 3 "" H 9450 8200 50  0001 C CNN
	1    9450 8200
	0    1    1    0   
$EndComp
Wire Wire Line
	7400 9500 6300 9500
Connection ~ 6300 9500
$Comp
L R R32
U 1 1
P 9450 9900
F 0 "R32" V 9350 9900 50  0000 C CNN
F 1 "250" V 9550 9900 50  0000 C CNN
F 2 "" V 9380 9900 50  0001 C CNN
F 3 "" H 9450 9900 50  0001 C CNN
	1    9450 9900
	0    1    1    0   
$EndComp
Connection ~ 9800 1700
$Comp
L Dual_Banana_Socket-RESCUE-Dual_Supply_Dynamic_Electronic_Load J1
U 1 1
P 11650 1800
F 0 "J1" H 11650 1600 60  0000 C CNN
F 1 "Dual_Banana_Socket" H 11700 1975 60  0000 C CNN
F 2 "" H 11075 1950 60  0001 C CNN
F 3 "" H 11375 1825 60  0001 C CNN
	1    11650 1800
	0    1    -1   0   
$EndComp
Wire Wire Line
	9100 1700 11400 1700
Wire Wire Line
	11400 1900 11300 1900
Wire Wire Line
	9800 1700 9800 9200
$Comp
L Dual_Banana_Socket-RESCUE-Dual_Supply_Dynamic_Electronic_Load J3
U 1 1
P 11750 10000
F 0 "J3" H 11750 9800 60  0000 C CNN
F 1 "Dual_Banana_Socket" H 11800 10175 60  0000 C CNN
F 2 "" H 11175 10150 60  0001 C CNN
F 3 "" H 11475 10025 60  0001 C CNN
	1    11750 10000
	0    1    -1   0   
$EndComp
Wire Wire Line
	11400 10100 11500 10100
Wire Wire Line
	9800 9200 9100 9200
Wire Wire Line
	9600 9900 11500 9900
Wire Wire Line
	9600 2500 10300 2500
Wire Wire Line
	10300 2500 10300 9900
Connection ~ 10300 9900
Wire Wire Line
	9600 8200 10300 8200
Connection ~ 10300 8200
Wire Wire Line
	9600 6300 10300 6300
Connection ~ 10300 6300
Wire Wire Line
	9600 4350 10300 4350
Connection ~ 10300 4350
Text Notes 6600 12550 0    69   ~ 14
A Note To Non-KiCad Users\nKiCad allows the selection of component\nfootprints, regardless of their schematic\nsymbol. 01x03 Connectors, labeled as\n"Wire Pads," are used here, to represent\nthe selection of Wire Pads, on the PCB\nboard. This method enables the use of\nseparate Control and MOSFET PCB boards.\nHowever, these connections should be hard\nwired. Because of high power draws,\nconnectors should not be used, to connect\nboards, to MOSFETs. If a single,\nControl-MOSFET board is used, remove these\npads, from the circuit. 
Text Notes 9100 11600 0    69   ~ 14
A Note To SMD Users\nAll the resistors can be 1%. The cost of 1%\nversus 5% is minimal. Most parts can be 0603,\n0805 or 1206 whatever you are comfortable\nworking with. You need 2512 resistors for the\nshunts. The 2.2uF/100V should be 100V 1210 size.
Text Notes 12000 11700 0    69   ~ 14
The value of the meter\noutput resistor should\nbe 50 ohms x number\nof output stages. For\nexample, with four\noutput stages use\n200 ohm resistors.
$Comp
L Battery_Cell BT1
U 1 1
P 900 11400
F 0 "BT1" H 1000 11500 50  0000 L CNN
F 1 "Battery_Cell" H 1000 11400 50  0000 L CNN
F 2 "" V 900 11460 50  0001 C CNN
F 3 "" V 900 11460 50  0001 C CNN
	1    900  11400
	1    0    0    -1  
$EndComp
Wire Wire Line
	900  11200 900  11100
Wire Wire Line
	900  11100 1700 11100
Wire Wire Line
	900  11500 900  11600
Wire Wire Line
	900  11600 1700 11600
Text Label 1700 11100 0    60   ~ 0
P9V
$Comp
L GND #PWR025
U 1 1
P 1700 11600
F 0 "#PWR025" H 1700 11350 50  0001 C CNN
F 1 "GND" H 1700 11450 50  0000 C CNN
F 2 "" H 1700 11600 50  0001 C CNN
F 3 "" H 1700 11600 50  0001 C CNN
	1    1700 11600
	0    -1   -1   0   
$EndComp
$Comp
L Screw_Terminal_01x02 J2
U 1 1
P 1050 9950
F 0 "J2" H 1050 10050 50  0000 C CNN
F 1 "Screw_Terminal_01x02" V 1200 9900 50  0000 C CNN
F 2 "" H 1050 9950 50  0001 C CNN
F 3 "" H 1050 9950 50  0001 C CNN
	1    1050 9950
	-1   0    0    -1  
$EndComp
$Comp
L D_Bridge_+AA- D1
U 1 1
P 1800 10000
F 0 "D1" H 1850 10275 50  0000 L CNN
F 1 "D_Bridge_+AA-" H 1850 10200 50  0000 L CNN
F 2 "" H 1800 10000 50  0001 C CNN
F 3 "" H 1800 10000 50  0001 C CNN
	1    1800 10000
	1    0    0    -1  
$EndComp
Text Notes 800  9550 0    69   ~ 14
>=10.5VAC
Wire Wire Line
	1250 9950 1250 9700
Wire Wire Line
	1250 9700 1800 9700
Wire Wire Line
	1250 10050 1250 10300
Wire Wire Line
	1250 10300 1800 10300
$Comp
L GND #PWR026
U 1 1
P 1450 10000
F 0 "#PWR026" H 1450 9750 50  0001 C CNN
F 1 "GND" H 1450 9850 50  0000 C CNN
F 2 "" H 1450 10000 50  0001 C CNN
F 3 "" H 1450 10000 50  0001 C CNN
	1    1450 10000
	0    1    1    0   
$EndComp
Wire Wire Line
	1450 10000 1500 10000
Text Notes 2600 9800 0    69   ~ 14
VAC\nPower Supply\nOption
Connection ~ 1700 11100
Text Notes 950  11050 0    69   ~ 14
9V BATTERY\nPower Supply\nOption
Wire Notes Line
	700  7900 700  13200
Wire Notes Line
	4000 9350 700  9350
Wire Notes Line
	4000 10650 700  10650
Connection ~ 3300 10400
$Comp
L GND #PWR027
U 1 1
P 3700 10400
F 0 "#PWR027" H 3700 10150 50  0001 C CNN
F 1 "GND" H 3700 10250 50  0000 C CNN
F 2 "" H 3700 10400 50  0001 C CNN
F 3 "" H 3700 10400 50  0001 C CNN
	1    3700 10400
	0    -1   -1   0   
$EndComp
$Comp
L PWR_FLAG #FLG028
U 1 1
P 1500 8550
F 0 "#FLG028" H 1500 8625 50  0001 C CNN
F 1 "PWR_FLAG" H 1500 8700 50  0000 C CNN
F 2 "" H 1500 8550 50  0001 C CNN
F 3 "" H 1500 8550 50  0001 C CNN
	1    1500 8550
	1    0    0    -1  
$EndComp
$Comp
L PWR_FLAG #FLG029
U 1 1
P 1050 12300
F 0 "#FLG029" H 1050 12375 50  0001 C CNN
F 1 "PWR_FLAG" H 1050 12450 50  0000 C CNN
F 2 "" H 1050 12300 50  0001 C CNN
F 3 "" H 1050 12300 50  0001 C CNN
	1    1050 12300
	1    0    0    -1  
$EndComp
Wire Wire Line
	3200 10000 3700 10000
NoConn ~ 1250 7200
NoConn ~ 2550 7300
$Comp
L LT6656_V_Ref U4
U 1 1
P 2250 8650
F 0 "U4" H 1850 8900 60  0000 C CNN
F 1 "LT6656_2.5_V_Ref" H 2250 8400 60  0000 C CNN
F 2 "" H 2250 8450 60  0001 C CNN
F 3 "" H 2250 8450 60  0001 C CNN
	1    2250 8650
	1    0    0    -1  
$EndComp
NoConn ~ 2950 8650
NoConn ~ 1550 8750
Wire Wire Line
	1450 8550 1550 8550
Wire Wire Line
	1450 8550 1450 8650
Wire Wire Line
	1450 8650 1550 8650
Connection ~ 1500 8550
$Comp
L GND #PWR030
U 1 1
P 1450 8600
F 0 "#PWR030" H 1450 8350 50  0001 C CNN
F 1 "GND" H 1450 8450 50  0000 C CNN
F 2 "" H 1450 8600 50  0001 C CNN
F 3 "" H 1450 8600 50  0001 C CNN
	1    1450 8600
	0    1    1    0   
$EndComp
Wire Wire Line
	2500 10400 3700 10400
$Comp
L GND #PWR031
U 1 1
P 1050 12500
F 0 "#PWR031" H 1050 12250 50  0001 C CNN
F 1 "GND" H 1050 12350 50  0000 C CNN
F 2 "" H 1050 12500 50  0001 C CNN
F 3 "" H 1050 12500 50  0001 C CNN
	1    1050 12500
	1    0    0    -1  
$EndComp
Wire Wire Line
	1050 12300 1050 12500
$Comp
L PWR_FLAG #FLG032
U 1 1
P 2150 10000
F 0 "#FLG032" H 2150 10075 50  0001 C CNN
F 1 "PWR_FLAG" H 2150 10150 50  0000 C CNN
F 2 "" H 2150 10000 50  0001 C CNN
F 3 "" H 2150 10000 50  0001 C CNN
	1    2150 10000
	-1   0    0    1   
$EndComp
Wire Notes Line
	700  13200 1400 13200
Wire Notes Line
	1400 13200 1400 11850
Wire Wire Line
	2100 10000 2600 10000
Connection ~ 2150 10000
Wire Wire Line
	2950 8550 3650 8550
Text Label 3650 8550 0    60   ~ 0
P9V
Connection ~ 3650 8550
$Comp
L GND #PWR033
U 1 1
P 3650 8750
F 0 "#PWR033" H 3650 8500 50  0001 C CNN
F 1 "GND" H 3650 8600 50  0000 C CNN
F 2 "" H 3650 8750 50  0001 C CNN
F 3 "" H 3650 8750 50  0001 C CNN
	1    3650 8750
	0    -1   -1   0   
$EndComp
$Comp
L C C10
U 1 1
P 3300 8950
F 0 "C10" H 3325 9050 50  0000 L CNN
F 1 "0.1uF" H 3325 8850 50  0000 L CNN
F 2 "" H 3338 8800 50  0001 C CNN
F 3 "" H 3300 8950 50  0001 C CNN
	1    3300 8950
	-1   0    0    -1  
$EndComp
$Comp
L GND #PWR034
U 1 1
P 3300 9150
F 0 "#PWR034" H 3300 8900 50  0001 C CNN
F 1 "GND" H 3300 9000 50  0000 C CNN
F 2 "" H 3300 9150 50  0001 C CNN
F 3 "" H 3300 9150 50  0001 C CNN
	1    3300 9150
	-1   0    0    -1  
$EndComp
Wire Wire Line
	3300 9100 3300 9150
Wire Wire Line
	3300 8750 3300 8800
Wire Wire Line
	2950 8750 3650 8750
Connection ~ 3300 8750
$Comp
L C C8
U 1 1
P 3300 8350
F 0 "C8" H 3325 8450 50  0000 L CNN
F 1 "1uF" H 3325 8250 50  0000 L CNN
F 2 "" H 3338 8200 50  0001 C CNN
F 3 "" H 3300 8350 50  0001 C CNN
	1    3300 8350
	1    0    0    1   
$EndComp
$Comp
L GND #PWR035
U 1 1
P 3300 8150
F 0 "#PWR035" H 3300 7900 50  0001 C CNN
F 1 "GND" H 3300 8000 50  0000 C CNN
F 2 "" H 3300 8150 50  0001 C CNN
F 3 "" H 3300 8150 50  0001 C CNN
	1    3300 8150
	1    0    0    1   
$EndComp
Wire Wire Line
	3300 8200 3300 8150
Wire Wire Line
	3300 8500 3300 8550
Connection ~ 3300 8550
Wire Wire Line
	7400 7800 6300 7800
Connection ~ 6300 7800
Wire Notes Line
	4000 7900 700  7900
Text Notes 850  8350 0    69   ~ 14
Voltage\nReference\nOption
Text Notes 2950 12450 0    69   ~ 14
The wattage, seen by the shunt resistors, can\nbe spread over parallel resistors, but it does limit\nthe accuracy. For accurate current shunts, one has\nto operate them at well below nominal power;\nat nominal power the self heating is usually too high\nand causes excessive change in the resistor value.\nThe 0.1 Ohms shunts should operate at something\nlike up to 1 A and thus 100 mW. Still it would make\nsense to choose resistors that are good for a 0.5 or\n1 W power rating. 250 mW types are too small - even\nwith just 100 mW used. So, the value of parallel shunt\nresistors equals 0.1 x number of parallel shunt resistor\nused.
Wire Notes Line
	4000 7900 4000 10650
Wire Notes Line
	2000 10650 2000 11850
Wire Notes Line
	2000 11850 700  11850
Wire Wire Line
	5700 5850 5800 5850
Wire Wire Line
	6100 5850 6300 5850
$Comp
L R R5
U 1 1
P 8800 2650
F 0 "R5" H 8950 2700 50  0000 C CNN
F 1 "0.2" H 8950 2600 50  0000 C CNN
F 2 "" V 8730 2650 50  0001 C CNN
F 3 "" H 8800 2650 50  0001 C CNN
	1    8800 2650
	1    0    0    -1  
$EndComp
$Comp
L GND #PWR036
U 1 1
P 8800 2900
F 0 "#PWR036" H 8800 2650 50  0001 C CNN
F 1 "GND" H 8800 2750 50  0000 C CNN
F 2 "" H 8800 2900 50  0001 C CNN
F 3 "" H 8800 2900 50  0001 C CNN
	1    8800 2900
	1    0    0    -1  
$EndComp
Wire Wire Line
	8800 2800 8800 2900
Wire Wire Line
	7100 2500 9300 2500
Connection ~ 8800 2500
$Comp
L R R10
U 1 1
P 8800 4500
F 0 "R10" H 8950 4550 50  0000 C CNN
F 1 "0.2" H 8950 4450 50  0000 C CNN
F 2 "" V 8730 4500 50  0001 C CNN
F 3 "" H 8800 4500 50  0001 C CNN
	1    8800 4500
	1    0    0    -1  
$EndComp
$Comp
L GND #PWR037
U 1 1
P 8800 4750
F 0 "#PWR037" H 8800 4500 50  0001 C CNN
F 1 "GND" H 8800 4600 50  0000 C CNN
F 2 "" H 8800 4750 50  0001 C CNN
F 3 "" H 8800 4750 50  0001 C CNN
	1    8800 4750
	1    0    0    -1  
$EndComp
Wire Wire Line
	8800 4650 8800 4750
Connection ~ 8800 4350
Wire Wire Line
	7100 4350 9300 4350
$Comp
L R R23
U 1 1
P 8800 6450
F 0 "R23" H 8950 6500 50  0000 C CNN
F 1 "0.2" H 8950 6400 50  0000 C CNN
F 2 "" V 8730 6450 50  0001 C CNN
F 3 "" H 8800 6450 50  0001 C CNN
	1    8800 6450
	1    0    0    -1  
$EndComp
$Comp
L GND #PWR038
U 1 1
P 8800 6700
F 0 "#PWR038" H 8800 6450 50  0001 C CNN
F 1 "GND" H 8800 6550 50  0000 C CNN
F 2 "" H 8800 6700 50  0001 C CNN
F 3 "" H 8800 6700 50  0001 C CNN
	1    8800 6700
	1    0    0    -1  
$EndComp
Wire Wire Line
	8800 6600 8800 6700
Wire Wire Line
	7100 6300 9300 6300
Connection ~ 8800 6300
$Comp
L R R28
U 1 1
P 8800 8350
F 0 "R28" H 8950 8400 50  0000 C CNN
F 1 "0.2" H 8950 8300 50  0000 C CNN
F 2 "" V 8730 8350 50  0001 C CNN
F 3 "" H 8800 8350 50  0001 C CNN
	1    8800 8350
	1    0    0    -1  
$EndComp
$Comp
L GND #PWR039
U 1 1
P 8800 8650
F 0 "#PWR039" H 8800 8400 50  0001 C CNN
F 1 "GND" H 8800 8500 50  0000 C CNN
F 2 "" H 8800 8650 50  0001 C CNN
F 3 "" H 8800 8650 50  0001 C CNN
	1    8800 8650
	1    0    0    -1  
$EndComp
Wire Wire Line
	8800 8500 8800 8650
Wire Wire Line
	7100 8200 9300 8200
Connection ~ 8800 8200
$Comp
L R R34
U 1 1
P 8800 10050
F 0 "R34" H 8650 10000 50  0000 C CNN
F 1 "0.2" H 8650 10100 50  0000 C CNN
F 2 "" V 8730 10050 50  0001 C CNN
F 3 "" H 8800 10050 50  0001 C CNN
	1    8800 10050
	-1   0    0    1   
$EndComp
$Comp
L GND #PWR040
U 1 1
P 8800 10300
F 0 "#PWR040" H 8800 10050 50  0001 C CNN
F 1 "GND" H 8800 10150 50  0000 C CNN
F 2 "" H 8800 10300 50  0001 C CNN
F 3 "" H 8800 10300 50  0001 C CNN
	1    8800 10300
	1    0    0    -1  
$EndComp
Wire Wire Line
	8800 10200 8800 10300
Wire Wire Line
	7100 9900 9300 9900
Connection ~ 8800 9900
Wire Wire Line
	5500 5050 5750 5050
Wire Wire Line
	5750 5050 5750 5850
Connection ~ 5750 5850
Text Notes 9150 12450 0    69   ~ 14
http://www.eevblog.com/forum/projects/dynamic-electronic-load-project/
Text Notes 9500 13050 0    69   ~ 14
JAY_DIDDY_B's SINGLE SUPPLY LT1014 DYNAMIC ELECTRONIC LOAD
$EndSCHEMATC
